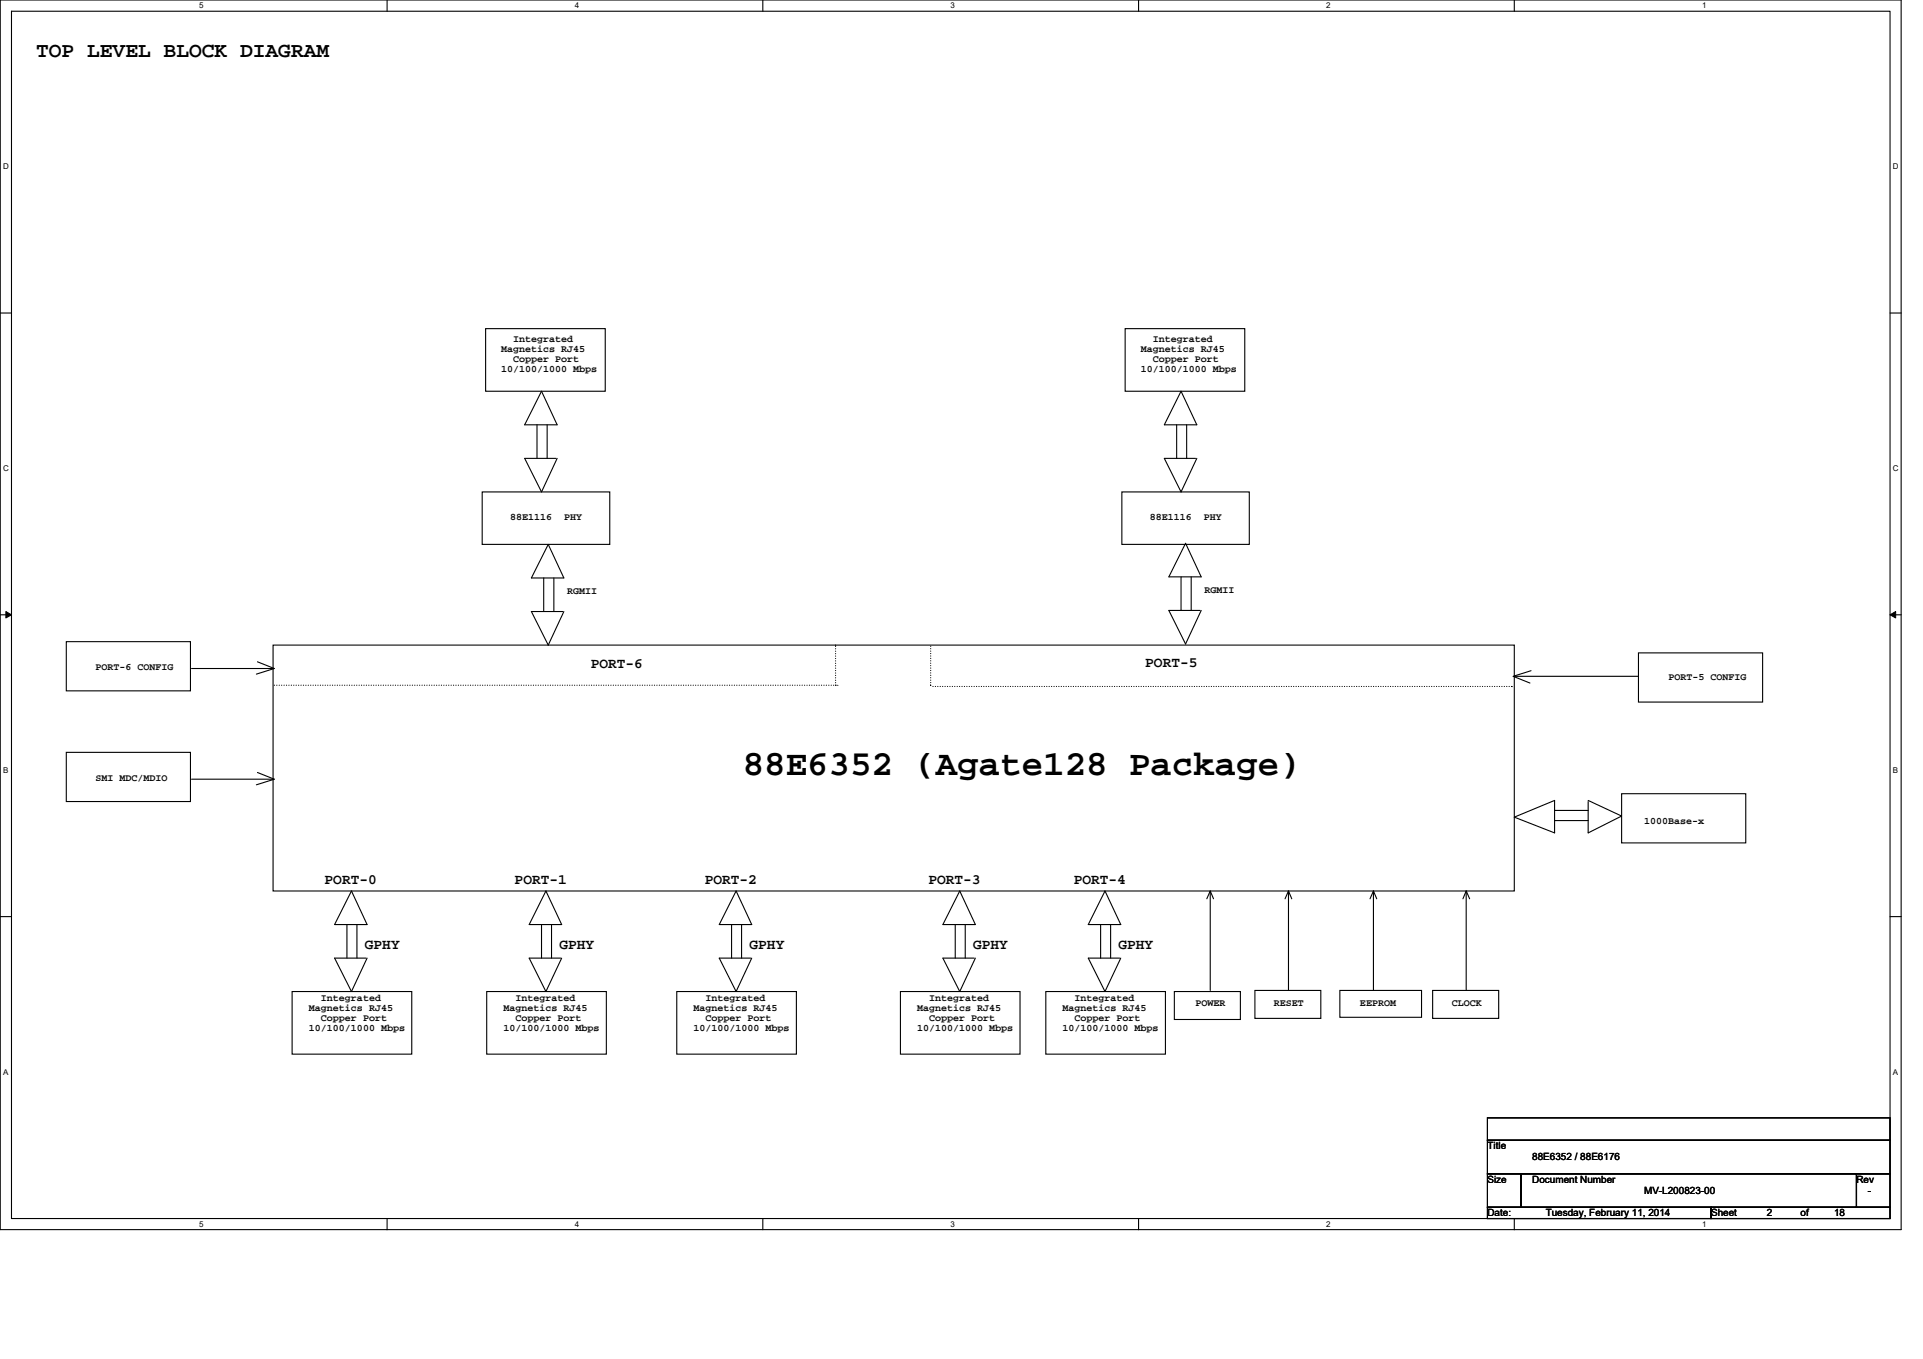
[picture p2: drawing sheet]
<svg xmlns="http://www.w3.org/2000/svg" width="297mm" height="210mm" viewBox="0 0 297 210" stroke-linecap="round" stroke-linejoin="round" font-family="sans-serif">
<path d="M0 0h293.7v190h-293.7zM1.8 1.7h290.1v186.6h-290.1z" fill="none" stroke="#000" stroke-width=".17"/>
<g fill="#fff">
<path d="M30.8 .2h.6v1.4h-.6z"/>
<path d="M30.8 188.5h.6v1.3h-.6z"/>
</g>
<path d="M59.8 0v1.7M59.8 188.3v1.7" fill="none" stroke="#000" stroke-width=".17"/>
<g fill="#fff">
<path d="M88.8 .2h.6v1.4h-.6z"/>
<path d="M88.8 188.5h.6v1.3h-.6z"/>
</g>
<path d="M117.8 0v1.7M117.8 188.3v1.7" fill="none" stroke="#000" stroke-width=".17"/>
<g fill="#fff">
<path d="M146.8 .2h.7v1.4h-.7z"/>
<path d="M146.8 188.5h.7v1.3h-.7z"/>
</g>
<path d="M175.9 0v1.7M175.9 188.3v1.7" fill="none" stroke="#000" stroke-width=".17"/>
<g fill="#fff">
<path d="M204.9 .2h.6v1.4h-.6z"/>
<path d="M204.9 188.5h.6v1.3h-.6z"/>
</g>
<path d="M233.9 0v1.7M233.9 188.3v1.7" fill="none" stroke="#000" stroke-width=".17"/>
<g fill="#fff">
<path d="M262.9 .2h.7v1.4h-.7z"/>
<path d="M262.9 188.5h.7v1.3h-.7z"/>
<path d="M.5 25h.8v1.4h-.8z"/>
<path d="M292.4 25h.8v1.4h-.8z"/>
<path d="M.5 71.7h.8v1.3h-.8z"/>
<path d="M292.4 71.7h.8v1.3h-.8z"/>
</g>
<path d="M0 48.4h1.8M291.9 48.4h1.8" fill="none" stroke="#000" stroke-width=".17"/>
<g fill="#fff">
<path d="M.5 118.3h.8v1.4h-.8z"/>
<path d="M292.4 118.3h.8v1.4h-.8z"/>
</g>
<path d="M0 95h1.8M291.9 95h1.8" fill="none" stroke="#000" stroke-width=".17"/>
<path d="M.9 94.5l.9 .5-.9 .5zM291.9 95l.9-.5v1z" fill="#000" stroke="#000" stroke-width=".15"/>
<g fill="#fff">
<path d="M.5 164.9h.8v1.4h-.8z"/>
<path d="M292.4 164.9h.8v1.4h-.8z"/>
</g>
<g fill="none" stroke="#000" stroke-width=".17">
<path d="M75 50.8h18.5v9.7h-18.5zM173.8 50.8h18.5v9.7h-18.5zM74.5 76h19.7v8.1h-19.7zM82.9 65.6v5.2M83.6 60.5l2.5 5.1h-5.1zM84.5 65.6v5.2M86.1 70.8l-2.5 5.2-2.6-5.2h4.9M173.3 76h19.7v8.1h-19.7zM181.8 65.6v5.2M182.4 60.5l2.5 5.1h-5.1zM183.3 65.6v5.2M184.9 70.8l-2.5 5.2-2.6-5.2h4.9"/>
<path d="M10.2 99.1h19.2v7.6h-19.2zM42.2 99.7h191.7v38h-191.7zM84 89.3v5.2M84.7 84.1l2.4 5.2h-5zM85.6 89.3v5.2M86.9 94.5h-4.8l2.6 5.2 2.4-5.2M182.4 89.1v5.2M183.1 83.9l2.4 5.2h-5zM184 89.1v5.2M185.4 94.3h-4.9l2.6 5.2 2.4-5.2M10.2 116.2h19.2v7.6h-19.2zM29.6 103.3h12.6"/>
<path d="M39.8 102.3l2.6 1-2.8 .9M39.8 119.4l2.6 1-2.8 .9M233.9 104.5h19.2M236.5 103.6l-2.8 .9 2.6 1M253.1 100.9h19.2v7.6h-19.2zM29.6 120.4h12.6M54.3 137.7l2.4 5.2h-5zM84.3 137.7l2.5 5.2h-5.1zM113.7 137.7l2.4 5.2h-5zM148.2 137.7l2.5 5.2h-5.1zM170.7 137.7l2.4 5.2h-5zM186.4 138.9l.5-1.2 .5 1.2"/>
<path d="M186.9 137.7v15.3M199 137.7v15.3M199 137.7l-.5 1.2M199 137.7l.5 1.2M212.1 137.7l.6 1.2M212.2 137.7v15.3M212.2 137.7l-.6 1.2M226.5 137.7l-.5 1.2M226.5 137.7v15.3M226.5 137.7l.5 1.2M233.9 126.3l6.2-2.6v5zM240.1 125.2h5.2"/>
<path d="M240.1 126.8h5.2M245.3 123.7l5.2 2.4-5.2 2.6v-4.9M250.5 122.6h19.2v7.6h-19.2zM0 141.6h1.8M45.1 153.2h18.5v9.7h-18.5zM53.6 142.9v5.1M55.1 142.9v5.1M56.5 148h-4.8l2.6 5.2 2.4-5.2M75.2 153.2h18.5v9.7h-18.5zM83.6 142.9v5.1M85.2 142.9v5.1M86.6 148h-4.9l2.6 5.2 2.5-5.2"/>
<path d="M104.5 153.2h18.5v9.7h-18.5zM113 142.9v5.1M114.6 142.9v5.1M115.9 148h-4.8l2.6 5.2 2.4-5.2M139.1 153.2h18.5v9.7h-18.5zM147.5 142.9v5.1M149.1 142.9v5.1M150.5 148h-4.9l2.6 5.2 2.5-5.2M161.5 153.2h18.5v9.7h-18.5zM170 142.9v5.1M171.6 142.9v5.1M172.9 148h-4.8l2.6 5.2 2.4-5.2"/>
<path d="M181.4 153.2h10.2v4.3h-10.2zM193.8 153h10.2v4.4h-10.2zM207 153h12.6v4.2h-12.6zM221.3 153h10.2v4.4h-10.2zM291.9 141.6h1.8M229.8 172.7h62.1v3.5h-62.1zM229.8 176.2h62.1v5.2h-62.1zM229.8 181.4h5.1v5.1h-5.1zM229.8 186.5h34.5v1.8h-34.5zM234.9 181.4h51.9v5.1h-51.9zM264.3 186.5h27.6v1.8h-27.6zM286.8 181.4h5.1v5.1h-5.1z"/>
</g>
<path d="M129.1 99.7h.1M143.8 99.8v6.1M42.4 105.9h87M129.1 105.9v-6.2M129.4 105.9h.1M143.8 105.9h.1M144.1 106.1h89.5M233.6 106.1h.1" fill="none" stroke="#000" stroke-width=".17" stroke-dasharray="0 .3"/>
<text font-size="5.5" x="114.7" y="119.8">88E6352 (Agate128 Package)</text>
<text font-size="3.3" x="5.6" y="8.8">TOP LEVEL BLOCK DIAGRAM</text>
<g font-size="2.2">
<text x="91.2" y="103.3">PORT-6</text>
<text x="176.9" y="103.1">PORT-5</text>
<text x="50.1" y="136.6">PORT-0</text>
<text x="79.5" y="136.6">PORT-1</text>
<text x="108.9" y="136.6">PORT-2</text>
<text x="143.4" y="136.6">PORT-3</text>
<text x="165.9" y="136.6">PORT-4</text>
<text x="56.4" y="146.6">GPHY</text>
<text x="86.4" y="146.6">GPHY</text>
<text x="115.8" y="146.6">GPHY</text>
<text x="150.3" y="146.6">GPHY</text>
<text x="172.8" y="146.6">GPHY</text>
</g>
<g font-size="1.5">
<text x="79.3" y="52.8">Integrated</text>
<text x="178.1" y="52.8">Integrated</text>
<text x="77.4" y="54.3">Magnetics RJ45</text>
<text x="77.4" y="57.4">10/100/1000 Mbps</text>
<text x="79.3" y="55.9">Copper Port</text>
<text x="176.2" y="54.3">Magnetics RJ45</text>
<text x="176.2" y="57.4">10/100/1000 Mbps</text>
<text x="178.1" y="55.9">Copper Port</text>
<text x="78.8" y="80.4">88E1116</text>
<text x="87.1" y="80.4">PHY</text>
<text x="177.6" y="80.4">88E1116</text>
<text x="186" y="80.4">PHY</text>
<text x="87.6" y="91.8">RGMII</text>
<text x="186.1" y="91.6">RGMII</text>
<text x="14.7" y="103.5">PORT-6 CONFIG</text>
<text x="257.7" y="105.1">PORT-5 CONFIG</text>
<text x="14.7" y="120.6">SMI MDC/MDIO</text>
<text x="254" y="127.4">1000Base-x</text>
<text x="49.6" y="154.7">Integrated</text>
<text x="79.6" y="154.7">Integrated</text>
<text x="109" y="154.7">Integrated</text>
<text x="143.5" y="154.7">Integrated</text>
<text x="166" y="154.7">Integrated</text>
<text x="184.7" y="155.4">POWER</text>
<text x="196.8" y="155.4">RESET</text>
<text x="210.1" y="155.4">EEPROM</text>
<text x="224.2" y="155.4">CLOCK</text>
<text x="47.7" y="156.2">Magnetics RJ45</text>
<text x="47.7" y="159.3">10/100/1000 Mbps</text>
<text x="49.6" y="157.8">Copper Port</text>
<text x="77.8" y="156.2">Magnetics RJ45</text>
<text x="77.8" y="159.3">10/100/1000 Mbps</text>
<text x="79.6" y="157.8">Copper Port</text>
<text x="107.1" y="156.2">Magnetics RJ45</text>
<text x="107.1" y="159.3">10/100/1000 Mbps</text>
<text x="109" y="157.8">Copper Port</text>
<text x="141.7" y="156.2">Magnetics RJ45</text>
<text x="141.7" y="159.3">10/100/1000 Mbps</text>
<text x="143.5" y="157.8">Copper Port</text>
<text x="164.1" y="156.2">Magnetics RJ45</text>
<text x="164.1" y="159.3">10/100/1000 Mbps</text>
<text x="166" y="157.8">Copper Port</text>
<text x="229.8" y="177.6">Title</text>
<text x="236.7" y="179.3">88E6352 / 88E6176</text>
<text x="229.8" y="182.8">Size</text>
<text x="236.7" y="182.8">Document Number</text>
<text x="254" y="184.5">MV-L200823-00</text>
<text x="286.8" y="182.8">Rev</text>
<text x="288.5" y="184.5">-</text>
<text x="229.8" y="187.9">Date:</text>
<text x="238.8" y="187.9">Tuesday, February 11, 2014</text>
<text x="264.3" y="187.9">Sheet</text>
<text x="272.9" y="187.9">2</text>
<text x="278.1" y="187.9">of</text>
<text x="283.3" y="187.9">18</text>
</g>
<g font-size="1.2">
<text x="30.8" y="1.3">5</text>
<text x="88.8" y="1.3">4</text>
<text x="146.8" y="1.3">3</text>
<text x="204.9" y="1.3">2</text>
<text x="262.9" y="1.3">1</text>
<text x=".5" y="26.1">D</text>
<text x="292.4" y="26.1">D</text>
<text x=".5" y="72.8">C</text>
<text x="292.4" y="72.8">C</text>
<text x=".5" y="119.4">B</text>
<text x="292.4" y="119.4">B</text>
<text x=".5" y="166">A</text>
<text x="292.4" y="166">A</text>
<text x="30.8" y="189.6">5</text>
<text x="88.8" y="189.6">4</text>
<text x="146.8" y="189.6">3</text>
<text x="204.9" y="189.6">2</text>
<text x="262.9" y="189.6">1</text>
</g>
</svg>
